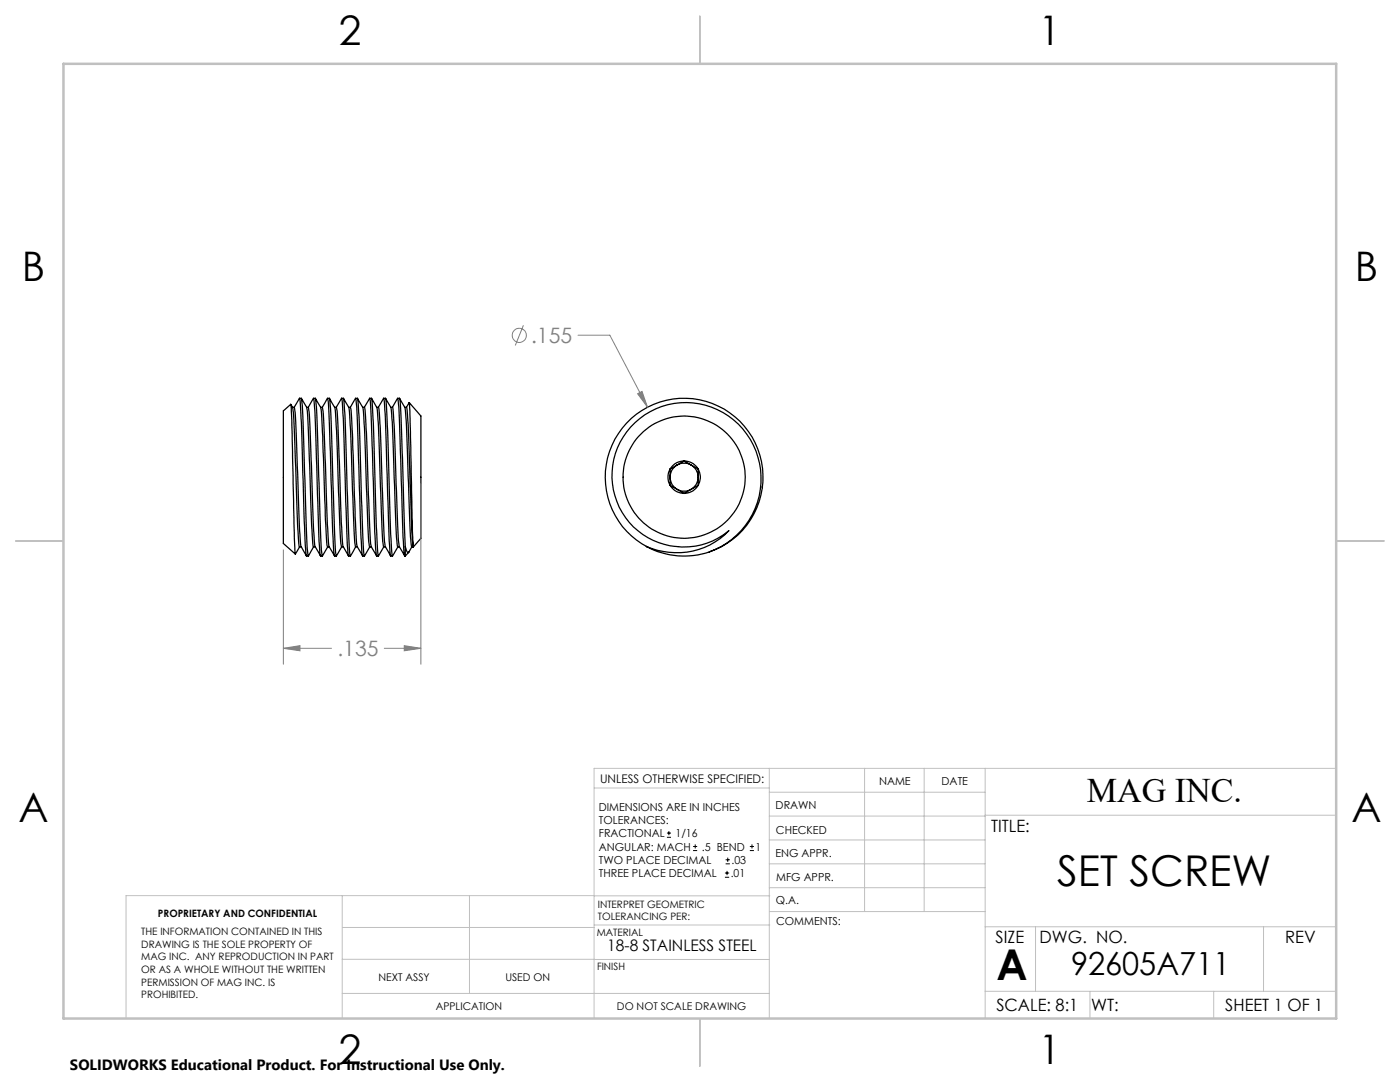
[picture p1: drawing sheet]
<svg xmlns="http://www.w3.org/2000/svg" width="279mm" height="216mm" viewBox="0 0 279 216" stroke-linecap="round" stroke-linejoin="round" font-family="sans-serif">
<g fill="none" stroke="#000" stroke-width=".25">
<path d="M59.8 79.5l-1.1 1.8M59.8 79.5a177.8 177.8 0 0 1 .7 16.5v1.5a131.8 131.8 0 0 0 .7 13.4M59.8 79.5h.3a208.5 208.5 0 0 1 .8 17.5v1.3a115.3 115.3 0 0 0 .6 12.6h-.3M60.1 79.5l1.1 1.8M62.5 79.5l-1 1.8M62.6 79.5a454.7 454.7 0 0 1 .9 24.5l.4 6.5 .1 .4h.3a452.2 452.2 0 0 1-.9-23.4l-.3-6.4-.2-1.6M62.6 79.5h.3M62.9 79.5l1.1 1.8h.3M65.3 79.5l-1 1.8M65.8 79.5l1 1.8h.3l.2 .7 .6 17.3a64.5 64.5 0 0 0 .6 9.8l1.1 1.8M68.2 79.5l-1.1 1.8M68.2 79.5a116.9 116.9 0 0 1 .6 13.5l.1 4.5a131.8 131.8 0 0 0 .7 13.4"/>
<path d="M68.2 79.5h.3a166.5 166.5 0 0 1 .8 17l.1 2.6a105.7 105.7 0 0 0 .5 11.8h-.3M68.5 79.5l1.1 1.8M70.9 79.5l-1 1.8M71 79.5h.3a469.7 469.7 0 0 1 1 25l.4 6.4h-.3a489.1 489.1 0 0 1-1-25.5l-.2-4.3zM71.3 79.5l1.1 1.8h.3M73.8 79.5l-1.1 1.8M73.8 79.5a297.3 297.3 0 0 1 .8 20.8l.4 9.2 .2 1.4M73.8 79.5h.3M74.1 79.5a373.6 373.6 0 0 1 1 24.5l.4 6.9M74.2 79.5l1 1.8h.4v.4l.3 3.5 .4 13.1a78.1 78.1 0 0 0 .6 10.8l1.1 1.8M76.6 79.5l-1.1 1.8M76.6 79.5a84.3 84.3 0 0 1 .6 12l.1 6a131.8 131.8 0 0 0 .7 13.4"/>
<path d="M76.6 79.5h.3M76.9 79.5l1.1 1.8h.3M76.9 79.5l.5 6.5 .6 20.6 .3 4.3M79.3 79.5l-1 1.8M79.7 79.5l1.1 1.8h.3M79.7 79.5h-.3a375.6 375.6 0 0 1 .9 23.3l.3 7.3 .2 .8h.1M79.7 79.5a393.8 393.8 0 0 1 .9 23.4l.3 6.2M58 80.7l.4 .6h.3M58 80.7l.2 3.3 .5 23.3 .2 3.3M58 80.7l-1.4 1.3v26.4l2.3 2.2M58.4 81.3l.3 3.7 .7 20.2 .2 3.2 .2 .7M58.7 81.3a331.9 331.9 0 0 1 1 21.1l.2 4.3a4.9 4.9 0 0 0 .2 2.4l1.1 1.8"/>
<path d="M61.2 81.3h.3M61.2 81.3l.3 3.5 .7 20.2 .4 4.1M61.5 81.3a220.3 220.3 0 0 1 .8 17.6l.3 6.9 .3 3.3h-.3M64 81.3l.4 5.9 .5 16.6 .3 4.3 .2 1M64.3 81.3a136.8 136.8 0 0 1 .7 13.6l.1 3.7a92.4 92.4 0 0 0 .6 10.5l1.1 1.8M66.8 81.3l.4 4.7 .4 12.2a87.4 87.4 0 0 0 .6 10.9M69.6 81.3h.3M69.6 81.3l.4 4.4 .3 12.1a101.6 101.6 0 0 0 .7 11.3M69.9 81.3l.4 5.3 .4 11.2a101.6 101.6 0 0 0 .6 11.3h-.3M72.4 81.3l.3 4.1 .5 13.3a68.4 68.4 0 0 0 .6 10.4M72.7 81.3a164.3 164.3 0 0 1 .8 16.2l.3 8.9a6.1 6.1 0 0 0 1.4 4.5M75.2 81.3a221.5 221.5 0 0 1 .8 18.2l.3 8 .3 1.6"/>
<path d="M78 81.3a378.3 378.3 0 0 1 1 22l.1 4 .3 1.8-1 1.8M78.3 81.3a142.7 142.7 0 0 1 .8 15.5v1.2a90.4 90.4 0 0 0 .6 11.1h-.3M80.8 81.3a339.4 339.4 0 0 1 .9 21.7l.2 4.1 .3 2M81.1 81.3a128.3 128.3 0 0 1 .7 15.1l.4 10 .3 2.7M81.6 80.4l-.5 .9M81.7 80.4l.8 28.7M81.7 80.3l2.3 2.7v24.4l-1.5 1.7M125.9 85.2a15.1 15.1 0 0 1 19.8-2 15.1 15.1 0 0 1 4.4 19.5 15.3 15.3 0 0 1-20.9 6.4 14.6 14.6 0 0 0 16.3-3.2 14.3 14.3 0 0 1-19.5-1.2 14.3 14.3 0 0 1-.1-19.5zM133.7 96.8a3.2 3.2 0 0 0 2.8 1.7M133.7 96.8l2.8 1.7M133.7 93.6a3.3 3.3 0 0 0 0 3.2M133.7 93.6v3.2"/>
<path d="M136.5 92l2.8 1.6M136.5 92a3.4 3.4 0 0 1 2.8 1.6M136.5 92a3.3 3.3 0 0 0-2.8 1.6M136.5 92l-2.8 1.6M139.3 96.8l-2.8 1.7M139.3 96.8a3.2 3.2 0 0 1-2.8 1.7M139.3 93.6v3.2M139.3 93.6a3.3 3.3 0 0 1 0 3.2M152.2 97.1v.2M59.8 109.1l-.9 1.5M59.8 109.1h.3M62.6 109.1l-1 1.8"/>
<path d="M62.9 109.1l1.1 1.8M65.4 109.1l-1.1 1.8M65.4 109.1h.4M66.8 110.9a152.2 152.2 0 0 1-.7-14.9l-.1-3a144 144 0 0 0-.6-13.5h.3a280.6 280.6 0 0 1 .9 20.2l.3 9.2 .2 2M66.8 110.9h.3M68.2 109.1l-1.1 1.8M68.2 109.1h.3M71 109.1l-1 1.8M71.3 109.1l1.1 1.8M73.8 109.1l-1.1 1.8M73.8 109.1h.4M75.2 110.9h.3"/>
<path d="M76.6 109.1l-1.1 1.8M76.6 109.1h.3M78 110.9h.3M79.7 109.1l1.1 1.8M80.9 109.1l.5 1.2 .8-1.2M80.9 109.1v1.8M81.6 110.2l-.7 .7M82.5 109.1h-.3M129 109l.3 .2M129.2 109.1a15.7 15.7 0 0 1-4.3-24.5 15.7 15.7 0 0 1 24.8 2 15.7 15.7 0 0 1-8.1 23.5"/>
<circle cx="136.5" cy="95.2" r="2.82"/>
<circle cx="136.5" cy="95.2" r="12.2"/>
</g>
<g fill="none" stroke="#808080" stroke-width=".2">
<path d="M104.5 64.9l-1.7 4M115.4 66.9h6.3l7.5 14.3M127.2 78.6l.9-.5 1.1 3.1zM84 96.5v36M56.6 109.7v22.8M56.6 129.4l3.3-.6v1.1zM56.6 129.4h9.5M76.7 129.4h7.3M80.7 128.8l3.3 .6-3.3 .5z"/>
<circle cx="103.6" cy="66.9" r="1.42"/>
</g>
<g fill="none" stroke="#000" stroke-width=".2">
<path d="M133.1 167.1h.8M133.1 166.2h.8M133.5 165.8v.9M138.3 169.7h.8M138.3 168.9h.8M138.7 168.5v.8M144.7 175h.8M144.7 174.2h.8M144.8 172.4h.9M144.8 171.6h.9M145.1 173.8v.8M145.2 171.1v.9"/>
<path d="M149.6 169.7h.9M149.6 168.9h.9M150.1 168.5v.8"/>
</g>
<g fill="none" stroke="#c0c0c0" stroke-width=".2">
<path d="M118.6 157.2h34.9M153.5 153.3v49.9M153.5 158.1h43.1M172.5 153.3v28.6M184.4 153.3v28.6M196.6 153.3v49.9M266.7 153.3h-148.1v49.9M68.3 178.7v24.5M93.7 178.7v19.5M118.6 178.7h-93.4v24.5M118.6 178.8h35M153.5 167.6h43.1"/>
<path d="M153.5 162.8h43.1M153.5 172.4h43.1M153.5 177.1h43.1M196.6 162.7h70.1M68.3 198.2h85.2M68.3 191.4l85.2 .1M68.3 185.1h50.3M118.6 184.6h35M153.6 181.9h43M196.6 197.8h70.1M196.6 184.9h70.1M206.7 184.9v12.9"/>
<path d="M217.5 197.8v5.4M242.2 197.8v5.4M252.2 184.9v12.9"/>
</g>
<path d="M139.7 3.2v9.5M3.1 107.9h9.6M266.7 107.9h9.5M139.7 203.2v9.6" fill="none" stroke="#c0c0c0" stroke-width=".25"/>
<path d="M12.7 12.7h254v190.5h-254z" fill="none" stroke="#c0c0c0" stroke-width=".5"/>
<path d="M56.6 129.4l3.3-.6v1.1zM80.7 128.8l3.3 .6-3.3 .5zM127.2 78.6l2 2.6-1.1-3.1z" fill="#808080"/>
<g font-size="8.5">
<text x="211" y="176.8">SET SCREW</text>
<text x="198.9" y="195.5">A</text>
</g>
<g font-size="8.1">
<text x="67.6" y="8.9">2</text>
<text x="207.3" y="8.9">1</text>
<text x="4.4" y="56.1">B</text>
<text x="270.4" y="56.1">B</text>
<text x="3.7" y="164.1">A</text>
<text x="269.7" y="164.1">A</text>
<text x="67.6" y="212.4">2</text>
<text x="207.3" y="212.4">1</text>
</g>
<text font-size="6.9" x="216.9" y="160.1">MAG INC.</text>
<text font-size="6.3" x="213.7" y="194.6">92605A711</text>
<g font-size="4.2" fill="#808080">
<text x="106" y="68.5">.155</text>
<text x="67.3" y="130.9">.135</text>
</g>
<g font-size="3.4">
<text x="197.8" y="166">TITLE:</text>
<text x="198.7" y="188.1">SIZE</text>
<text x="207.5" y="188.1">DWG. NO.</text>
<text x="256.5" y="188.2">REV</text>
<text x="198.8" y="201.7">SCALE: 8:1</text>
<text x="217.7" y="201.8">WT:</text>
<text x="244.5" y="201.7">SHEET 1 OF 1</text>
</g>
<text font-size="3.2" x="121.2" y="189.8">18-8 STAINLESS STEEL</text>
<text font-size="3" x="14" y="213.5">SOLIDWORKS Educational Product. For Instructional Use Only.</text>
<text font-size="2.4" x="119.8" y="156.2">UNLESS OTHERWISE SPECIFIED:</text>
<g font-size="2.2">
<text x="119.5" y="161.8">DIMENSIONS ARE IN INCHES</text>
<text x="154.8" y="161.4">DRAWN</text>
<text x="175.4" y="156.6">NAME</text>
<text x="187.9" y="156.7">DATE</text>
<text x="119.5" y="164.4">TOLERANCES:</text>
<text x="119.5" y="167.1">FRACTIONAL</text>
<text x="134.8" y="167.1">1/16</text>
<text x="154.9" y="166.3">CHECKED</text>
<text x="119.5" y="172.4">TWO PLACE DECIMAL</text>
<text x="119.5" y="169.7">ANGULAR: MACH</text>
<text x="140.1" y="169.7">.5 BEND</text>
<text x="146" y="172.4">.03</text>
<text x="150.8" y="169.7">1</text>
<text x="154.8" y="171">ENG APPR.</text>
<text x="119.5" y="175">THREE PLACE DECIMAL</text>
<text x="145.8" y="175">.01</text>
<text x="154.9" y="175.7">MFG APPR.</text>
<text x="154.9" y="180.4">Q.A.</text>
<text x="154.9" y="184.6">COMMENTS:</text>
</g>
<g font-size="2.1">
<text x="75.5" y="195.7">NEXT ASSY</text>
<text x="100.9" y="195.7">USED ON</text>
<text x="86.9" y="201.5">APPLICATION</text>
<text x="123.1" y="201.6">DO NOT SCALE DRAWING</text>
</g>
<g font-size="2">
<text x="31.5" y="182.9">PROPRIETARY AND CONFIDENTIAL</text>
<text x="119.3" y="181.1">INTERPRET GEOMETRIC</text>
<text x="119.3" y="183.6">TOLERANCING PER:</text>
<text x="28.2" y="186.6">THE INFORMATION CONTAINED IN THIS</text>
<text x="28.2" y="189.1">DRAWING IS THE SOLE PROPERTY OF</text>
<text x="28.2" y="191.6">MAG INC. ANY REPRODUCTION IN PART</text>
<text x="119.1" y="186.7">MATERIAL</text>
<text x="28.2" y="194.1">OR AS A WHOLE WITHOUT THE WRITTEN</text>
<text x="28.2" y="196.7">PERMISSION OF MAG INC. IS</text>
<text x="119.1" y="193.5">FINISH</text>
<text x="28.2" y="199.2">PROHIBITED.</text>
</g>
</svg>
